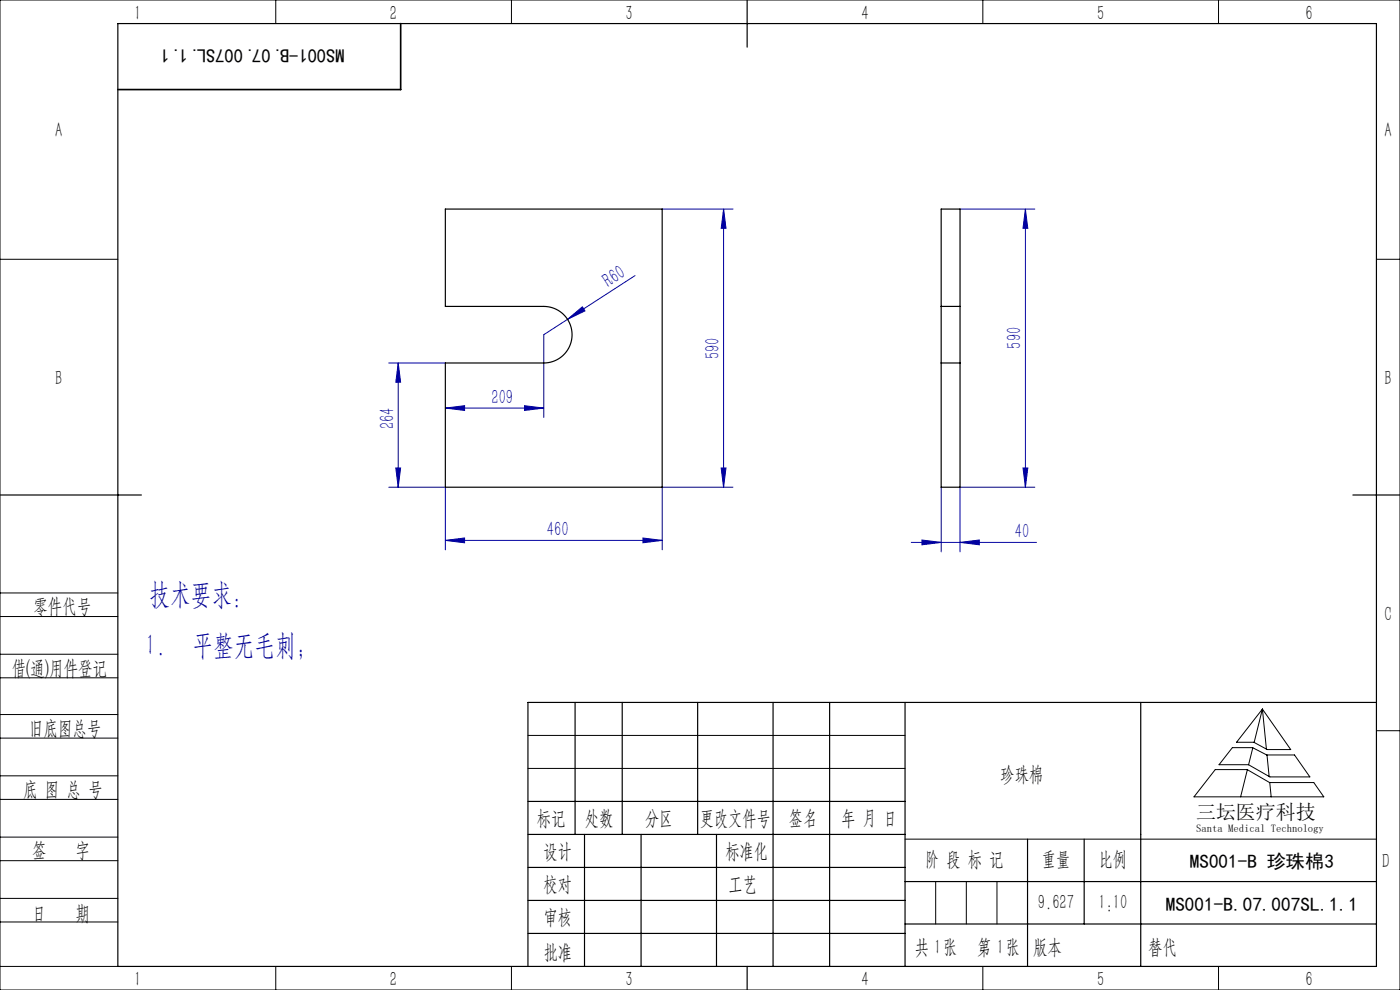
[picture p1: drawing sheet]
<svg xmlns="http://www.w3.org/2000/svg" width="297mm" height="210mm" viewBox="0 0 297 210" stroke-linecap="round" stroke-linejoin="round" font-family="sans-serif">
<g fill="none" stroke="#0000a0" stroke-width=".21">
<path d="M134.7 58.5l-14.3 9.2M140.5 44.3h15M153.5 44.3v59M153.5 44.3l.5 4.1h-1zM203.7 44.3h15.8M217.5 44.3v59M217.5 44.3l.5 4.1h-1zM82.5 77h12M84.5 77l.5 4.1h-1zM84.5 77v26.3M120.4 67.7l3.1-2.6 .6 .8zM120.4 67.7l-5 3.3v17.6"/>
<path d="M84 99.3h1l-.5 4zM94.5 86.6l4.1-.5v1zM94.5 86.6h20.9M111.3 86.1l4.1 .5-4.1 .5zM153 99.3h1l-.5 4zM217 99.3h1l-.5 4zM82.5 103.3h12v13.3M94.5 114.6l4.1-.5v1zM94.5 114.6h46M136.4 114.1l4.1 .5-4.1 .5zM155.5 103.3h-15v13.3M193.3 115.1h26.6"/>
<path d="M195.6 114.5l4.1 .6-4.1 .5zM199.7 103.3v13.8M203.7 115.1l4-.6v1.1zM219.5 103.3h-15.8v13.8"/>
</g>
<g fill="none" stroke="#000" stroke-width=".21">
<path d="M0 0h297v210h-297zM58.5 0v5M108.5 0v5M208.5 0v5M258.5 0v5M0 55h25M292 55h5M0 138.8h25M0 125.8h25M0 130.8h25M0 143.8h25M0 156.6h25"/>
<path d="M0 151.6h25M112 156h80M261.4 158.6h4.3l3 1.5h5.9l3.3 4.7h-8.5l-4.5-2.6h-6.3zM265.8 158.6l-.9 3.6M267.8 150.4l6 8.6h-5l-2.8-1.5h-3.7zM267.8 150.4l-1.7 7.1M267.8 150.4l.9 8.5M292 155h5M0 169.6h25M0 164.6h25M0 177.6h25M112 163h80"/>
<path d="M192 178h100M257.8 163.2h6.8l4.7 2.8h9.4l2.1 3h-27.5zM264.6 163.3l-1.4 5.7M268.8 160.1l.4 4.6M269.4 166l.3 3M0 182.6h25M0 190.6h25M0 195.6h25M198.5 187v9M205 187v9M211.5 187v9M0 205h25"/>
<path d="M58.5 205v5M108.5 205v5M208.5 205v5M258.5 205v5"/>
</g>
<g fill="none" stroke="#000" stroke-width=".25">
<path d="M25 5h267v200h-267zM158.5 0v10M0 105h30M287 105h10M122 149v28M132 149v28M148 149v28M164 149v56M176 149v56M192 149v56M242 149v56M292 149h-180v56"/>
<path d="M112 170h80M112 177h80M124 177v28M136 177v28M152 177v28M218 178v27M230 178v18M112 184h80M112 191h80M112 198h80M192 187h100M192 196h100"/>
<path d="M158.5 205v5"/>
</g>
<path d="M85 5v14h-60" fill="none" stroke="#000" stroke-width=".35"/>
<g fill="#0000a0">
<path d="M120.4 67.7l3.1-2.6 .6 .8z"/>
<path d="M111.3 86.1l4.1 .5-4.1 .5zM94.5 86.6l4.1-.5v1z"/>
<path d="M94.5 114.6l4.1-.5v1zM136.4 114.1l4.1 .5-4.1 .5zM195.6 114.5l4.1 .6-4.1 .5zM203.7 115.1l4-.6v1.1z"/>
<path d="M153 99.3h1l-.5 4zM153.5 44.3l.5 4.1h-1zM217 99.3h1l-.5 4zM217.5 44.3l.5 4.1h-1z"/>
<path d="M84.5 77l.5 4.1h-1zM84 99.3h1l-.5 4z"/>
</g>
<path d="M94.5 44.3h46v59h-46v-26.3h20.9a6 6 0 0 0 6-6 6 6 0 0 0-6-6h-20.9zM199.7 65v12M199.7 65h4M199.7 65v-20.7h4v20.7M199.7 77h4M199.7 77v26.3h4v-26.3M203.7 65v12" fill="none" stroke="#000" stroke-width=".25"/>
<g font-size="6.3" fill="#0000a0">
<text x="31.7" y="128.1">技术要求：</text>
<text x="30.9" y="139">1.</text>
<text x="40.9" y="139">平整无毛刺；</text>
</g>
<g font-size="4.4">
<text x="28.5" y="4.1">1</text>
<text x="82.7" y="4.1">2</text>
<text x="132.7" y="4.1">3</text>
<text x="182.7" y="4.1">4</text>
<text x="232.7" y="4.1">5</text>
<text x="277" y="4.1">6</text>
<text x="11.7" y="29.1">A</text>
<text x="293.7" y="29.1">A</text>
<text x="11.7" y="81.6">B</text>
<text x="293.7" y="81.6">B</text>
<text x="7.1" y="130.1">零件代号</text>
<text x="293.7" y="131.6">C</text>
<text x="2.5" y="143.2">借(通)用件登记</text>
<text x="6.2" y="155.8">旧底图总号</text>
<text x="212.2" y="165.6">珍珠棉</text>
<text x="4.9" y="168.9">底 图 总 号</text>
<text x="113.9" y="174.9">标记</text>
<text x="124.1" y="174.9">处数</text>
<text x="136.9" y="174.9">分区</text>
<text x="148.5" y="174.9">更改文件号</text>
<text x="167.4" y="174.9">签名</text>
<text x="178.5" y="174.9">年 月 日</text>
<text x="6.8" y="181.9">签</text>
<text x="16" y="181.9">字</text>
<text x="115.3" y="181.9">设计</text>
<text x="153.9" y="181.9">标准化</text>
<text x="196.3" y="183.7">阶 段 标 记</text>
<text x="221" y="183.7">重量</text>
<text x="233.1" y="183.7">比例</text>
<text x="293.2" y="184.1">D</text>
<text x="115.3" y="189">校对</text>
<text x="154.6" y="189">工艺</text>
<text x="6.8" y="195.2">日</text>
<text x="16" y="195.2">期</text>
<text x="115.4" y="196">审核</text>
<text x="220.2" y="192.7">9.627</text>
<text x="233" y="192.7">1:10</text>
<text x="115.3" y="203.4">批准</text>
<text x="194.1" y="202.4">共 张</text>
<text x="198.1" y="202.4">1</text>
<text x="207.3" y="202.4">第 张</text>
<text x="211.5" y="202.4">1</text>
<text x="219.1" y="202.4">版本</text>
<text x="28.5" y="209.1">1</text>
<text x="82.7" y="209.1">2</text>
<text x="132.7" y="209.1">3</text>
<text x="182.7" y="209.1">4</text>
<text x="232.7" y="209.1">5</text>
<text x="277" y="209.1">6</text>
</g>
<g font-size="4.4" fill="#0000a0">
<text x="129.1" y="61.1" transform="rotate(-33 129.1 61.1)">R60</text>
<text x="152.6" y="76.3" transform="rotate(-90 152.6 76.3)">590</text>
<text x="216.7" y="74" transform="rotate(-90 216.7 74)">590</text>
<text x="104.3" y="85.7">209</text>
<text x="83.6" y="91" transform="rotate(-90 83.6 91)">264</text>
<text x="116" y="113.8">460</text>
<text x="215.3" y="114.2">40</text>
</g>
<text font-size="4.4" fill="#010000" x="243.6" y="202.4">替代</text>
<text font-size="4.2" x="253.7" y="173.7">三坛医疗科技</text>
<g font-size="4.1">
<text x="73.1" y="10.4" transform="rotate(-180 73.1 10.4)">MS001-B.07.007SL.1.1</text>
<text x="252.4" y="184">MS001-B 珍珠棉3</text>
<text x="247.3" y="193.1">MS001-B.07.007SL.1.1</text>
</g>
<text font-size="2.3" x="253.7" y="176.6">Santa Medical Technology</text>
</svg>
